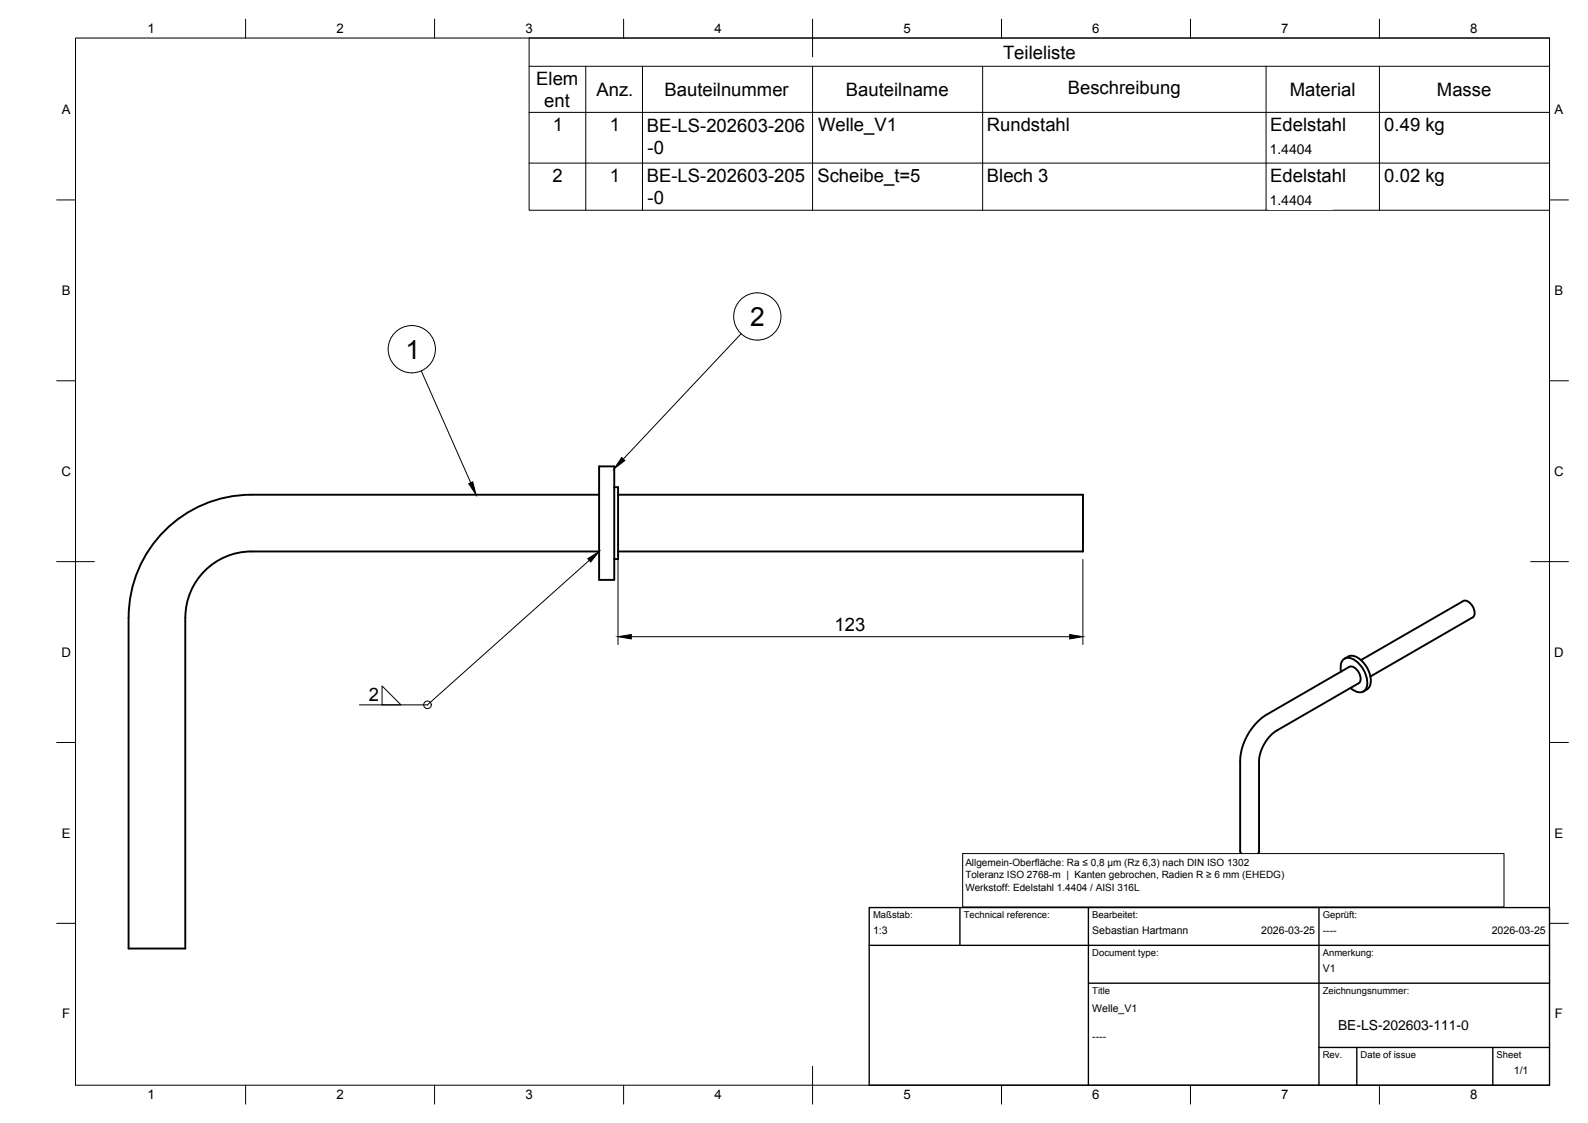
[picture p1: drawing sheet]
<svg xmlns="http://www.w3.org/2000/svg" width="420mm" height="297mm" viewBox="0 0 420 297" stroke-linecap="round" stroke-linejoin="round" font-family="sans-serif">
<!-- layer: Visible -->
<path d="M158.5 130.9h-92a32.5 32.5 0 0 0-32.5 32.5M158.5 123.4h4v30h-4zM162.5 128.9h1v19h-1M163.5 130.9h123v15h-123M158.5 145.9h-92a17.5 17.5 0 0 0-17.5 17.5v87.5h-15v-87.5M387.1 159l-27 15.6M387.1 159a2.21 2.21 0 0 1 2.6 1.4 2.21 2.21 0 0 1 0 2.9l-27.1 15.7M354.8 177.6a2.69 2.69 0 0 1 1.7-3.6 6.3 6.3 0 0 1 5.1 5.3l.1 .8a2.24 2.24 0 0 1-.5 2.4 2.24 2.24 0 0 1-2.6 .4l-1.3-.9M355.7 174.3a2.9 2.9 0 0 1 4.1 .1 7.1 7.1 0 0 1 2.6 7l-.3 .6-1.4 .9M357 176.4l-21.7 12.5a15.4 15.4 0 0 0-7.2 12.4v23.8M357 176.4a2.21 2.21 0 0 1 2.5 1.4 2.18 2.18 0 0 1 0 2.9l-21.7 12.6a10.6 10.6 0 0 0-4.7 8v23.8M328.1 225.1a2.21 2.21 0 0 0 2.5 1.5 2.21 2.21 0 0 0 2.5-1.5" fill="none" stroke="#000" stroke-width=".51"/>
<!-- layer: BORDER -->
<g fill="none" stroke="#000" stroke-width=".26">
<path d="M20 10.1h390v276.9h-390zM65 5.1v5M115 5.1v5M165 5.1v5M215 5.1v10M265 5.1v5M315 5.1v5M365 5.1v5M15 52.9h5M410 52.9h5M15 100.7h5M410 100.7h5"/>
<path d="M15 148.6h10M405 148.6h10M15 196.4h5M410 196.4h5M15 244.2h5M410 244.2h5M65 287v5M115 287v5M165 287v5M215 282.1v9.9M265 287v5M315 287v5"/>
<path d="M365 287v5"/>
</g>
<!-- layer: TITLEBLOCK -->
<path d="M230 240.1h180v46.9h-180zM230 250h180M254 240.1v9.9M288 240.1v46.9M349 240.1v46.9M288 260.1h122M349 277.1h61M359 277.1v9.9M395 277.1v9.9" fill="none" stroke="#000" stroke-width=".36"/>
<!-- layer: Parts Lists -->
<path d="M140 10.1h270v45.5h-270zM140 17.5h270M155 17.5v38.1M170 17.5v38.1M215 17.5v38.1M260 17.5v38.1M335 17.5v38.1M365 17.5v38.1M140 29.7h270M140 43.1h270" fill="none" stroke="#000" stroke-width=".26"/>
<!-- layer: Balloons -->
<g fill="none" stroke="#000" stroke-width=".26">
<circle cx="109" cy="92.4" r="6.3"/>
<circle cx="200.4" cy="83.7" r="6.3"/>
</g>
<!-- layer: 0 -->
<path d="M124 127.9l1.1-.4 .9 3.4zM164.5 121l.8 .8-2.8 2.2z" fill="#000" stroke="#000" stroke-width=".26"/>
<path d="M111.5 98.1l13 29.6M196.1 88.3l-31.2 33.1" fill="none" stroke="#000" stroke-width=".26"/>
<!-- layer: FD_Dimensions -->
<path d="M163.5 148v22.5M286.5 148v22.5M167 168.4h116" fill="none" stroke="#000" stroke-width=".26"/>
<path d="M163.5 168.4l3.5-.6v1.2zM283 167.8l3.5 .6-3.5 .6z" fill="#000" stroke="#000" stroke-width=".26"/>
<g fill="none" stroke="#000" stroke-width=".26">
<path d="M155.9 148.2l-42.8 38.2h-18M101.1 181.4l5 5h-5z"/>
<circle cx="113.1" cy="186.4" r="1.01"/>
</g>
<path d="M155.5 147.8l3-1.9-2.2 2.7z" fill="#000" stroke="#000" stroke-width=".26"/>
<g fill="#fff">
<path d="M335.6 36.7h17v5.2h-17z" fill-rule="evenodd"/>
<path d="M335.6 50.1h17v5.3h-17z" fill-rule="evenodd"/>
</g>
<g fill="#fff" stroke="#fff" stroke-width=".35">
<path d="M354 268.5h41.9v4.9h-41.9z"/>
<path d="M336 36.8h16.3v4.9h-16.3z"/>
<path d="M336 50.2h16.3v4.9h-16.3z"/>
<path d="M216.2 36.8h27.8v4.9h-27.8z"/>
</g>
<path d="M254.7 225.8h143.2v14.1h-143.2z" fill-rule="evenodd" fill="#fff" stroke="#000" stroke-width=".26"/>
<g font-size="7">
<text x="198.5" y="86.2">2</text>
<text x="107.3" y="94.9">1</text>
</g>
<g font-size="4.9">
<text x="265.4" y="15.5">Teileliste</text>
<text x="141.9" y="22.4">Elem</text>
<text x="144" y="28.3">ent</text>
<text x="157.8" y="25.4">Anz.</text>
<text x="175.8" y="25.3">Bauteilnummer</text>
<text x="223.8" y="25.3">Bauteilname</text>
<text x="282.5" y="24.9">Beschreibung</text>
<text x="341.3" y="25.3">Material</text>
<text x="380.2" y="25.3">Masse</text>
<text x="146.3" y="34.6">1</text>
<text x="161.3" y="34.6">1</text>
<text x="171.1" y="34.8">BE-LS-202603-206</text>
<text x="216.4" y="34.7">Welle_V1</text>
<text x="261.1" y="34.7">Rundstahl</text>
<text x="336.1" y="34.7">Edelstahl</text>
<text x="366.3" y="34.7">0.49 kg</text>
<text x="171.3" y="40.6">-0</text>
<text x="146.2" y="48.1">2</text>
<text x="161.3" y="48.1">1</text>
<text x="171.1" y="48.2">BE-LS-202603-205</text>
<text x="216.3" y="48.2">Scheibe_t=5</text>
<text x="261.1" y="48.2">Blech 3</text>
<text x="336.1" y="48.2">Edelstahl</text>
<text x="366.3" y="48.2">0.02 kg</text>
<text x="171.3" y="54.1">-0</text>
<text x="220.8" y="166.9">123</text>
<text x="97.6" y="185.4">2</text>
</g>
<g font-size="3.7">
<text x="336" y="40.7">1.4404</text>
<text x="336" y="54.1">1.4404</text>
<text x="354" y="272.4">BE-LS-202603-111-0</text>
</g>
<g font-size="3.5">
<text x="39" y="8.8">1</text>
<text x="89" y="8.8">2</text>
<text x="139" y="8.8">3</text>
<text x="189" y="8.8">4</text>
<text x="239" y="8.8">5</text>
<text x="289" y="8.8">6</text>
<text x="339" y="8.8">7</text>
<text x="389" y="8.8">8</text>
<text x="16.3" y="30.2">A</text>
<text x="411.3" y="30.2">A</text>
<text x="16.3" y="78">B</text>
<text x="411.3" y="78">B</text>
<text x="16.2" y="125.9">C</text>
<text x="411.2" y="125.9">C</text>
<text x="16.2" y="173.7">D</text>
<text x="411.2" y="173.7">D</text>
<text x="16.3" y="221.6">E</text>
<text x="411.3" y="221.6">E</text>
<text x="16.4" y="269.4">F</text>
<text x="411.4" y="269.4">F</text>
<text x="39" y="290.8">1</text>
<text x="89" y="290.8">2</text>
<text x="139" y="290.8">3</text>
<text x="189" y="290.8">4</text>
<text x="239" y="290.8">5</text>
<text x="289" y="290.8">6</text>
<text x="339" y="290.8">7</text>
<text x="389" y="290.8">8</text>
</g>
<g font-size="2.8">
<text x="231" y="247">1:3</text>
<text x="289" y="247">Sebastian Hartmann</text>
<text x="333.7" y="247">2026-03-25</text>
<text x="350" y="247">----</text>
<text x="394.7" y="247">2026-03-25</text>
<text x="350" y="257.1">V1</text>
<text x="289" y="267.6">Welle_V1</text>
<text x="289" y="275">----</text>
<text x="400.5" y="284.2">1/1</text>
</g>
<g font-size="2.6">
<text x="255.4" y="229">Allgemein-Oberfläche: Ra ≤ 0,8 µm (Rz 6,3) nach DIN ISO 1302</text>
<text x="255.4" y="232.3">Toleranz ISO 2768-m | Kanten gebrochen, Radien R ≥ 6 mm (EHEDG)</text>
<text x="255.4" y="235.7">Werkstoff: Edelstahl 1.4404 / AISI 316L</text>
</g>
<g font-size="2.5">
<text x="231" y="242.9">Maßstab:</text>
<text x="255" y="242.9">Technical reference:</text>
<text x="289" y="242.9">Bearbeitet:</text>
<text x="350" y="242.9">Geprüft:</text>
<text x="289" y="252.8">Document type:</text>
<text x="350" y="252.8">Anmerkung:</text>
<text x="289" y="262.9">Title</text>
<text x="350" y="262.9">Zeichnungsnummer:</text>
<text x="350" y="279.9">Rev.</text>
<text x="360" y="279.9">Date of issue</text>
<text x="396" y="279.9">Sheet</text>
</g>
</svg>
